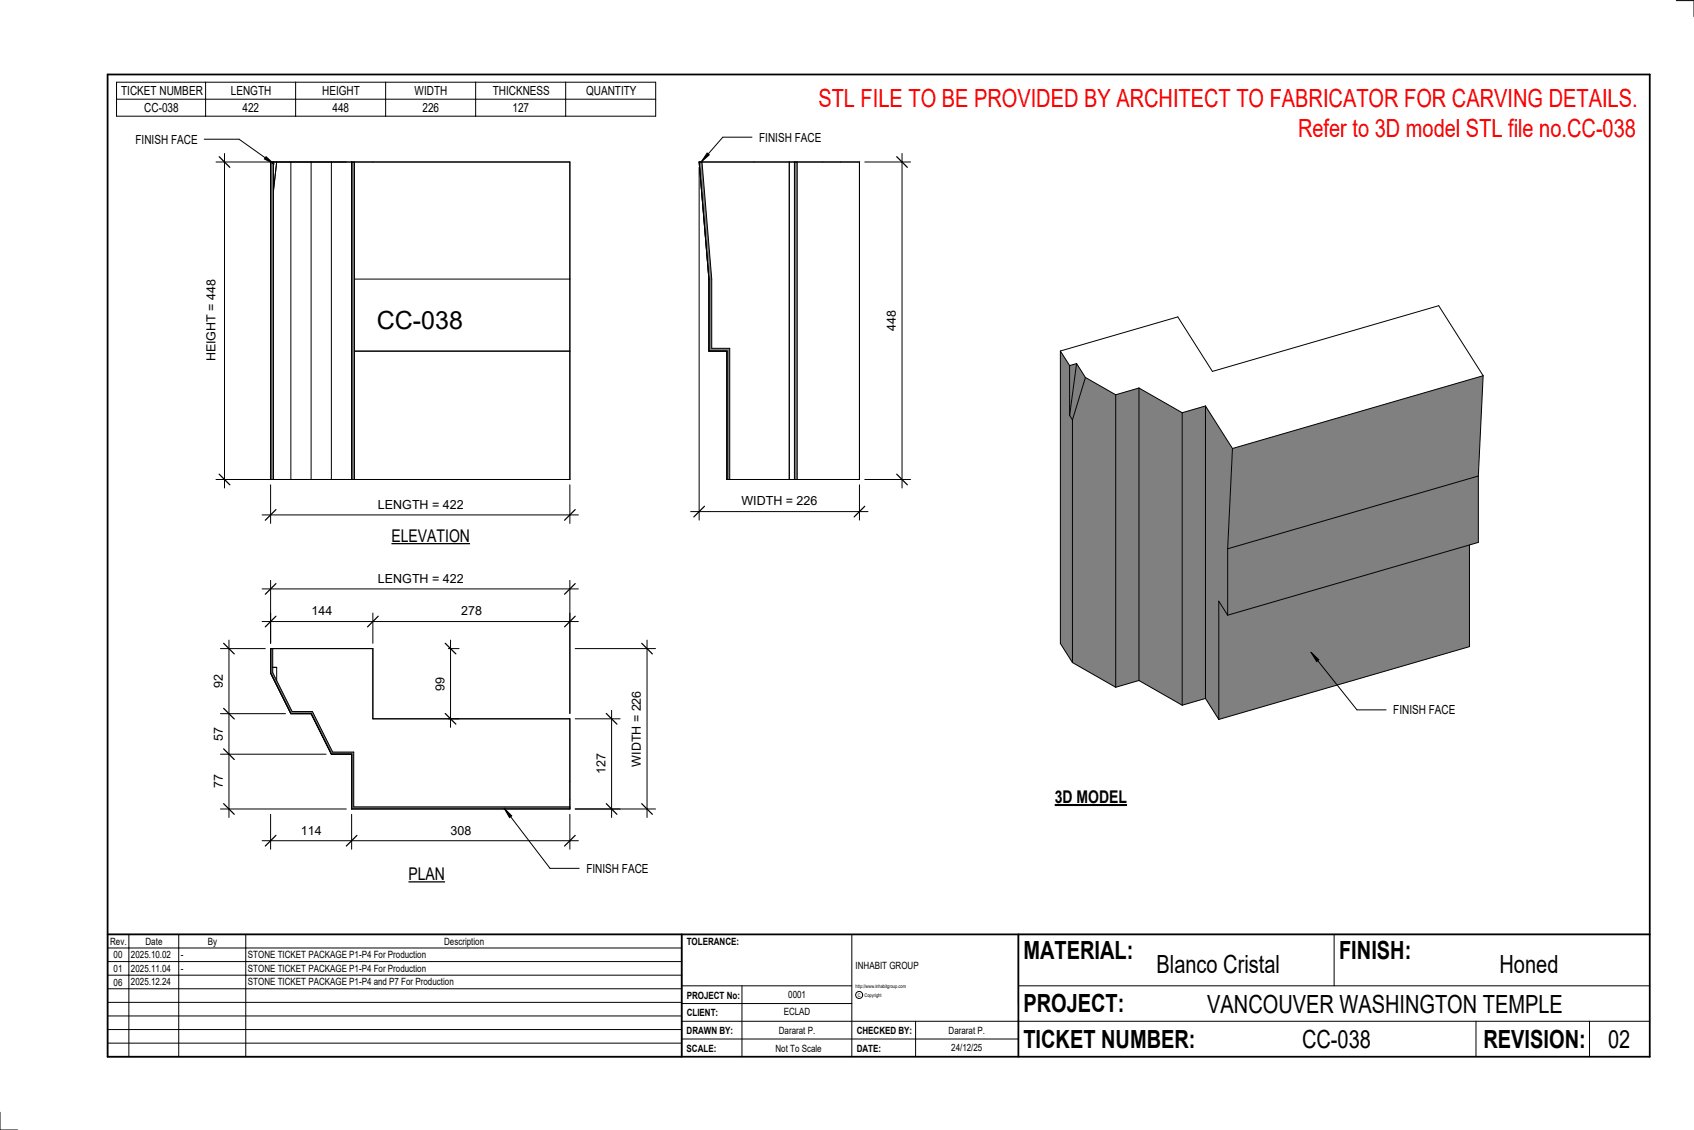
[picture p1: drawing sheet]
<svg xmlns="http://www.w3.org/2000/svg" width="914mm" height="610mm" viewBox="0 0 914 610" stroke-linecap="round" stroke-linejoin="round" font-family="sans-serif">
<path d="M146 350h1v13l11 21h11l11 22h11v29h117v1h-118v-29h-11l-11-22h-11l-11-22z" fill="#7c7c7c"/>
<path d="M146 350h55v38h107v48h-118v-29h-11l-11-22h-11l-11-22zM147 350v13l11 21h11l11 22h11v29h117M147 360h2v7" fill="none" stroke="#000" stroke-width=".54"/>
<g fill="#7c7c7c">
<path d="M429 87h1v172h-1z"/>
<path d="M377 87h2l5 63v38h10v71h-2v-70h-9v-38z"/>
</g>
<path d="M377 87h87v172h-72v-70h-9v-38zM379 87l5 63v38h10v71M426 87v172M429 87v172M430 87v172" fill="none" stroke="#000" stroke-width=".54"/>
<g fill="#7c7c7c">
<path d="M190 87h1v172h-1z"/>
<path d="M146 87h2v172h-2z"/>
</g>
<path d="M146 87h162v172h-162zM148 87v172M149 87l-1 16M157 87v172M168 87v172M179 87v172M190 87v172M191 87v172M191 151h117M191 189h117" fill="none" stroke="#000" stroke-width=".54"/>
<g fill="#808080">
<path d="M615 209l23 14v157l-23-13z"/>
<path d="M602 213l13-4v158l-13 4z"/>
<path d="M586 204l16 9v158l-23-14v-131z"/>
<path d="M572 189l5 8v27l2 2v131l-7-10z"/>
<path d="M658 324l5 8 130-38v55l-135 39z"/>
<path d="M651 219l14 23-2 54v36l-5-8v64l-7-11z"/>
<path d="M638 223l13-4v158l-13 3z"/>
<path d="M577 197l4-1-4 28z"/>
<path d="M581 196l5 8-7 22-2-2z"/>
<path d="M663 296l135-39v36l-135 39z"/>
<path d="M665 242l136-39-3 54-135 39z"/>
</g>
<g fill="none" stroke="#000" stroke-width=".54">
<path d="M572 189l64-18 18 29 123-35 24 38M572 189l5 8M572 189v158l7 10M577 197v27M581 196l-4 1M581 196l5 8M581 196l-4 28M586 204l16 9M586 204l-7 22M602 213v158M615 209l-13 4M615 209l23 14"/>
<path d="M615 209v158M651 219l-13 4M651 219l14 23M651 219v158M801 203l-3 54M801 203l-136 39M577 224l2 2M579 226v131M638 223v157M665 242l-2 54M798 257v36l-135 39M798 257l-135 39"/>
<path d="M663 296v36M793 294v55l-135 39M141 335h171M146 331v16M201 331v16M308 331v54M663 332l-5-8v64M579 357l23 14M615 367l23 13M615 367l-13 4M651 377l7 11M651 377l-13 3"/>
</g>
<path d="M149 332l-6 6M204 332l-6 6M310 332l-5 6" fill="none" stroke="#000" stroke-width=".67"/>
<g fill="#fff">
<path d="M168 326h11v7h-11z"/>
<path d="M249 326h11v7h-11z"/>
</g>
<path d="M141 318h171M146 313v34M308 313v72" fill="none" stroke="#000" stroke-width=".54"/>
<path d="M149 315l-6 6M310 315l-5 6" fill="none" stroke="#000" stroke-width=".67"/>
<path d="M204 308h46v8h-46z" fill="#fff"/>
<path d="M119 350h24M124 345v96M119 385h35M119 407h57M119 436h68" fill="none" stroke="#000" stroke-width=".54"/>
<path d="M121 347l5 6M121 382l5 6M121 404l5 6M121 434l5 5" fill="none" stroke="#000" stroke-width=".67"/>
<g fill="#fff">
<path d="M114 418h8v7h-8z"/>
<path d="M114 392h8v8h-8z"/>
<path d="M114 364h8v7h-8z"/>
</g>
<path d="M310 388h25M330 383v58M310 436h25" fill="none" stroke="#000" stroke-width=".54"/>
<path d="M327 385l6 6M327 434l6 5" fill="none" stroke="#000" stroke-width=".67"/>
<path d="M321 407h7v11h-7z" fill="#fff"/>
<path d="M310 350h44M349 345v96M310 436h44" fill="none" stroke="#000" stroke-width=".54"/>
<path d="M346 347l6 6M346 434l6 5" fill="none" stroke="#000" stroke-width=".67"/>
<path d="M340 373h7v41h-7z" fill="#fff"/>
<path d="M146 439v19M190 439v19M308 439v19M141 454h171" fill="none" stroke="#000" stroke-width=".54"/>
<path d="M149 451l-6 5M193 451l-6 5M310 451l-5 5" fill="none" stroke="#000" stroke-width=".67"/>
<g fill="#fff">
<path d="M162 444h11v8h-11z"/>
<path d="M243 444h11v8h-11z"/>
</g>
<path d="M242 350h6M243 345v47M242 388h6" fill="none" stroke="#000" stroke-width=".54"/>
<path d="M240 347l6 6M240 385l6 6" fill="none" stroke="#000" stroke-width=".67"/>
<path d="M234 365h7v8h-7z" fill="#fff"/>
<path d="M467 87h24M487 83v180M467 259h24" fill="none" stroke="#000" stroke-width=".54"/>
<path d="M484 85l6 5M484 256l6 6" fill="none" stroke="#000" stroke-width=".67"/>
<path d="M477 168h8v11h-8z" fill="#fff"/>
<path d="M377 90v191M373 276h96M464 262v19" fill="none" stroke="#000" stroke-width=".54"/>
<path d="M380 273l-5 6M467 273l-6 6" fill="none" stroke="#000" stroke-width=".67"/>
<path d="M400 267h41v7h-41z" fill="#fff"/>
<path d="M117 87h70M121 83v180M117 259h70" fill="none" stroke="#000" stroke-width=".54"/>
<path d="M118 85l6 5M118 256l6 6" fill="none" stroke="#000" stroke-width=".67"/>
<path d="M110 151h8v44h-8z" fill="#fff"/>
<path d="M141 278h171M146 262v20M308 262v20" fill="none" stroke="#000" stroke-width=".54"/>
<path d="M149 275l-6 6M310 275l-5 6" fill="none" stroke="#000" stroke-width=".67"/>
<g fill="#fff">
<path d="M204 268h46v8h-46z"/>
<path d="M203 166h47v15h-47z"/>
</g>
<g fill="none" stroke="#000" stroke-width=".54">
<path d="M905 0h9v9M460 504v66M720 504v28M891 504h-341v37M368 532h92M401 532v38M550 532h341M368 551h523M368 541h92M494 551v19M797 551v19M858 551v19"/>
<path d="M368 561h182M0 600v10h10"/>
<circle cx="464" cy="537" r="1.9"/>
</g>
<path d="M58 40h833v530h-833zM58 504h833M368 504v66M550 504v66" fill="none" stroke="#000" stroke-width=".96"/>
<g fill="#fff">
<path d="M652 534h192v15h-192z"/>
<path d="M513 562h17v6h-17z"/>
<path d="M425 533h10v6h-10z"/>
<path d="M423 543h15v6h-15z"/>
<path d="M420 553h20v6h-20z"/>
<path d="M624 513h68v15h-68z"/>
<path d="M809 513h33v15h-33z"/>
<path d="M512 553h20v6h-20z"/>
<path d="M703 553h37v15h-37z"/>
<path d="M442 45h443v16h-443z"/>
<path d="M868 553h12v15h-12z"/>
<path d="M61 512h5v6h-5z"/>
<path d="M61 520h5v6h-5z"/>
<path d="M61 527h5v6h-5z"/>
</g>
<path d="M63 44h291v19h-291zM63 54h291M111 44v19M160 44v19M208 44v19M257 44v19M305 44v19" fill="none" stroke="#000" stroke-width=".54"/>
<path d="M211 284h43v10h-43z" fill="#fff"/>
<path d="M211 293h43" fill="none" stroke="#000" stroke-width=".69" stroke-linecap="butt"/>
<path d="M220 466h20v11h-20z" fill="#fff"/>
<path d="M220 476h20" fill="none" stroke="#000" stroke-width=".69" stroke-linecap="butt"/>
<path d="M569 424h40v12h-40z" fill="#fff"/>
<path d="M569 434h39" fill="none" stroke="#000" stroke-width="1.1" stroke-linecap="butt"/>
<path d="M701 62h184v15h-184z" fill="#fff"/>
<g fill="none" stroke="#000" stroke-width=".54">
<path d="M406 74h-16l-11 13M382 83l1 1-4 3zM58 504h310v66h-310zM58 519h310M58 511h310M70 504v66M96 504v66M133 504v66M58 533h310M58 526h310M58 555h310M58 548h310"/>
<path d="M58 541h310M58 563h310"/>
</g>
<path d="M382 83l1 1-4 3z" fill="#000"/>
<path d="M410 70h33v8h-33z" fill="#fff"/>
<path d="M272 436l4 4-1 1z" fill="#000"/>
<path d="M272 436l4 4-1 1zM272 436l25 32h16" fill="none" stroke="#000" stroke-width=".54"/>
<path d="M317 465h33v7h-33z" fill="#fff"/>
<path d="M144 85l4 3-5-2z" fill="#000"/>
<path d="M110 75h19l19 13M144 85l4 3-5-2z" fill="none" stroke="#000" stroke-width=".54"/>
<path d="M73 71h33v8h-33z" fill="#fff"/>
<path d="M708 352l4 4-1 1z" fill="#000"/>
<path d="M708 352l4 4-1 1zM708 352l24 31h16" fill="none" stroke="#000" stroke-width=".54"/>
<path d="M752 379h33v8h-33z" fill="#fff"/>
<g font-size="13.5" fill="#f00">
<text x="442" y="58">STL FILE TO BE PROVIDED BY ARCHITECT TO FABRICATOR FOR CARVING DETAILS.</text>
<text x="701" y="74">Refer to 3D model STL file no.CC-038</text>
</g>
<g font-size="13.5">
<text x="203" y="178">CC-038</text>
<text x="552" y="517">MATERIAL:</text>
<text x="723" y="517">FINISH:</text>
<text x="624" y="525">Blanco Cristal</text>
<text x="809" y="525">Honed</text>
<text x="552" y="546">PROJECT:</text>
<text x="652" y="546">VANCOUVER WASHINGTON TEMPLE</text>
<text x="552" y="565">TICKET NUMBER:</text>
<text x="703" y="565">CC-038</text>
<text x="801" y="565">REVISION:</text>
<text x="868" y="565">02</text>
</g>
<g font-size="9.4">
<text x="211" y="292">ELEVATION</text>
<text x="569" y="433">3D MODEL</text>
<text x="220" y="475">PLAN</text>
</g>
<g font-size="6.7">
<text x="65" y="51">TICKET NUMBER</text>
<text x="125" y="51">LENGTH</text>
<text x="174" y="51">HEIGHT</text>
<text x="224" y="51">WIDTH</text>
<text x="266" y="51">THICKNESS</text>
<text x="316" y="51">QUANTITY</text>
<text x="78" y="60">CC-038</text>
<text x="131" y="60">422</text>
<text x="179" y="60">448</text>
<text x="228" y="60">226</text>
<text x="277" y="60">127</text>
<text x="73" y="77">FINISH FACE</text>
<text x="410" y="76">FINISH FACE</text>
<text x="484" y="179" transform="rotate(-90 484 179)">448</text>
<text x="116" y="195" transform="rotate(-90 116 195)">HEIGHT = 448</text>
<text x="204" y="274">LENGTH = 422</text>
<text x="400" y="273">WIDTH = 226</text>
<text x="204" y="314">LENGTH = 422</text>
<text x="168" y="332">144</text>
<text x="249" y="332">278</text>
<text x="120" y="371" transform="rotate(-90 120 371)">92</text>
<text x="240" y="373" transform="rotate(-90 240 373)">99</text>
<text x="752" y="385">FINISH FACE</text>
<text x="120" y="400" transform="rotate(-90 120 400)">57</text>
<text x="346" y="414" transform="rotate(-90 346 414)">WIDTH = 226</text>
<text x="327" y="418" transform="rotate(-90 327 418)">127</text>
<text x="120" y="425" transform="rotate(-90 120 425)">77</text>
<text x="162" y="450">114</text>
<text x="243" y="450">308</text>
<text x="317" y="471">FINISH FACE</text>
</g>
<g font-size="5.4">
<text x="59" y="510">Rev.</text>
<text x="79" y="510">Date</text>
<text x="112" y="510">By</text>
<text x="240" y="510">Description</text>
<text x="371" y="510">TOLERANCE:</text>
<text x="61" y="517">00</text>
<text x="71" y="517">2025.10.02</text>
<text x="98" y="517">-</text>
<text x="134" y="517">STONE TICKET PACKAGE P1-P4 For Production</text>
<text x="61" y="525">01</text>
<text x="71" y="524">2025.11.04</text>
<text x="98" y="524">-</text>
<text x="134" y="524">STONE TICKET PACKAGE P1-P4 For Production</text>
<text x="462" y="523">INHABIT GROUP</text>
<text x="61" y="532">06</text>
<text x="71" y="532">2025.12.24</text>
<text x="134" y="532">STONE TICKET PACKAGE P1-P4 and P7 For Production</text>
<text x="371" y="539">PROJECT No:</text>
<text x="425" y="538">0001</text>
<text x="371" y="548">CLIENT:</text>
<text x="423" y="548">ECLAD</text>
<text x="371" y="558">DRAWN BY:</text>
<text x="420" y="558">Dararat P.</text>
<text x="462" y="558">CHECKED BY:</text>
<text x="512" y="558">Dararat P.</text>
<text x="371" y="567">SCALE:</text>
<text x="419" y="567">Not To Scale</text>
<text x="462" y="567">DATE:</text>
<text x="513" y="567">24/12/25</text>
</g>
<g font-size="2.7">
<text x="462" y="533">http://www.inhabitgroup.com</text>
<text x="463" y="538">C</text>
<text x="467" y="538">Copyright</text>
</g>
</svg>
